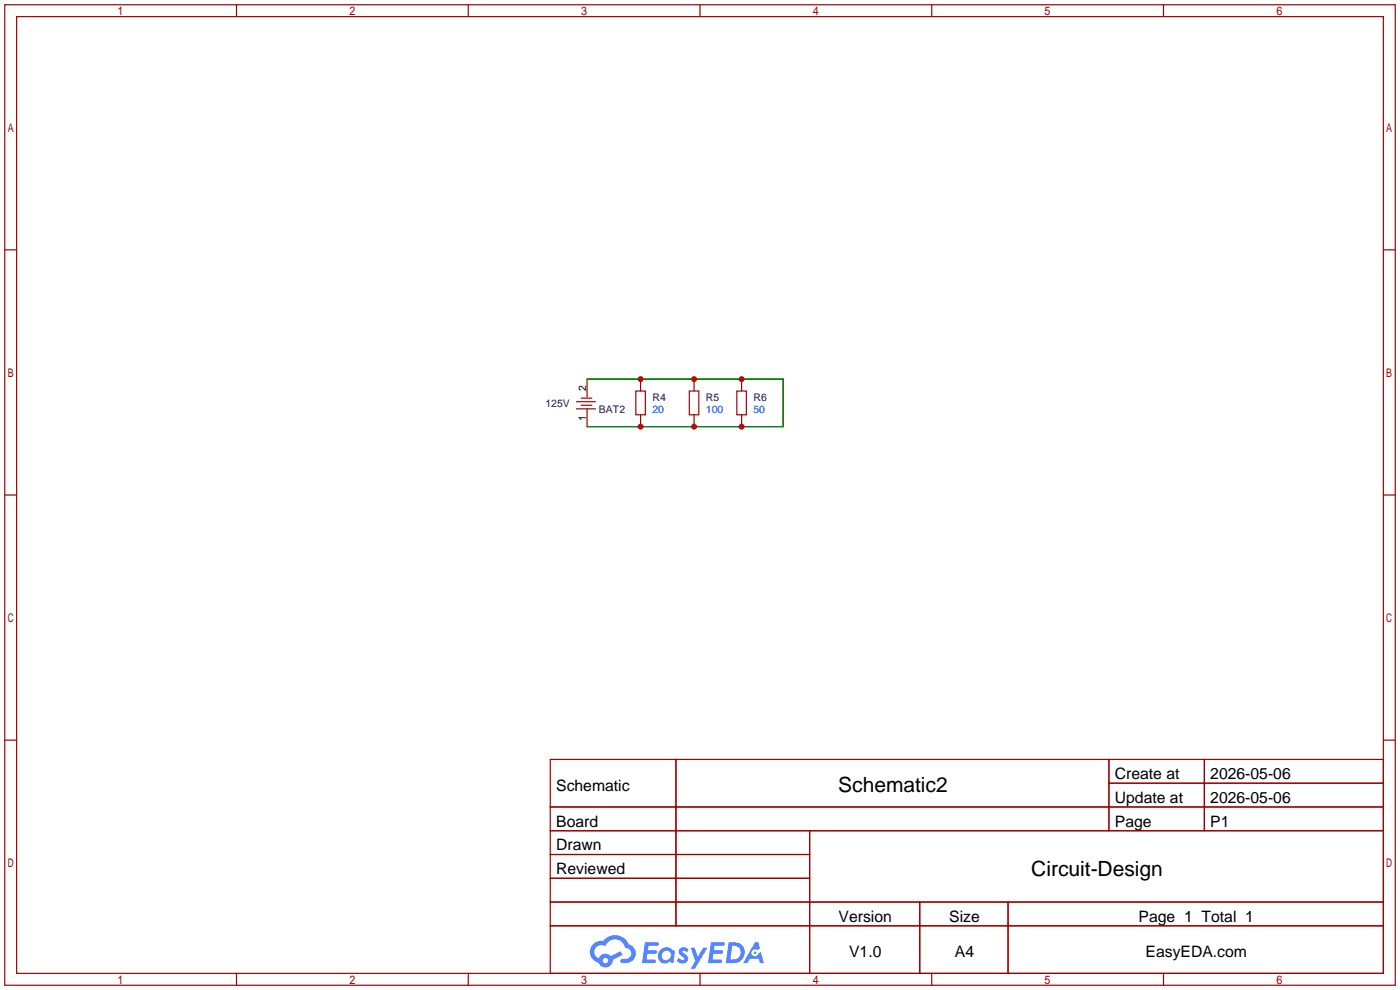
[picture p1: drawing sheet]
<svg xmlns="http://www.w3.org/2000/svg" width="299mm" height="212mm" viewBox="0 0 299 212" stroke-linecap="round" stroke-linejoin="round" font-family="sans-serif">
<g fill="none" stroke="#a10000" stroke-width=".25">
<path d="M1 1h297.2v209.6h-297.2zM3.6 3.6h292.1v204.4h-292.1zM50.5 1v2.6M100.1 1v2.6M149.6 1v2.6M199.1 1v2.6M248.7 1v2.6M1 53.4h2.6M295.7 53.4h2.5M1 105.8h2.6M295.7 105.8h2.5M1 158.2h2.6"/>
<path d="M295.7 158.2h2.5M117.6 162.3h178.1v45.7h-178.1zM117.6 172.5h178.1M117.6 177.5h178.1M144.5 162.3v35.6M173 177.5v30.5M237 162.3v15.2M237 167.4h58.7M257.4 162.3v15.2M117.6 182.6h55.4M117.6 192.8h178.1M117.6 187.7h55.4"/>
<path d="M117.6 197.9h178.1M196.6 192.8v15.2M215.4 192.8v15.2M50.5 208v2.6M100.1 208v2.6M149.6 208v2.6M199.1 208v2.6M248.7 208v2.6"/>
</g>
<g fill="#5487ff">
<path d="M145.3 202.7a1.3 1.3 0 0 1 1.9 .3l-.4 .6a.54 .54 0 0 0-.9-.2l.1 .2a1.34 1.34 0 0 1 .9 1.8 1.47 1.47 0 0 1-2.3-.1l.5-.6 .8 .5a.31 .31 0 0 0 .4-.3 .31 .31 0 0 0-.3-.4 1.12 1.12 0 0 1-.7-1.8z"/>
<path d="M147.6 202.5h.9l.6 2 1.2-2h.9l-2.7 4.6h-.9l1-1.7z"/>
<path d="M137.8 201.4h1.7a1.31 1.31 0 0 1 1.2 .2 .4 .4 0 0 1-.3 .5l-1.8 .1-.1 .9h1.6a.4 .4 0 0 1 .4 .4 .4 .4 0 0 1-.5 .4h-1.6l-.2 1.2h1.4a.46 .46 0 0 1 .5 0 .46 .46 0 0 1 .1 .5l-.4 .2h-2.6z"/>
<path d="M151.9 201.4h1.7a1.32 1.32 0 0 1 1.2 .2 .39 .39 0 0 1-.3 .5l-1.8 .1-.1 .9h1.6a.4 .4 0 0 1 .4 .4 .4 .4 0 0 1-.4 .4h-1.7l-.2 1.2h1.4a.46 .46 0 0 1 .5 0 .46 .46 0 0 1 .1 .5l-.4 .2h-2.6z"/>
<path d="M161.3 201.4h.8l.3 1.3-.6 .4a.75 .75 0 0 0-1.1 .3 .75 .75 0 0 0 .5 1 .75 .75 0 0 0 .9-.7l.5-.2 .6 2.3h-.8l-.3-.9h-1.8l-.5 .9h-1z"/>
<path d="M155.7 201.4l-.6 4.4h1.5a2.27 2.27 0 0 0 2.6-2.2 2.27 2.27 0 0 0-2.7-2.2zM156.5 202.1a1.5 1.5 0 0 1 1.8 1.6 1.5 1.5 0 0 1-1.9 1.4h-.3z"/>
<path d="M141.2 203a1.6 1.6 0 0 0-.3 2.3 1.6 1.6 0 0 0 2.3 .2l.7 .3 .3-2.4-.1-.3-.5-.1a1.58 1.58 0 0 0-2.4 0zM141.8 203.5a.98 .98 0 0 1 1.6 .4 .98 .98 0 0 1-1.1 1.3 .94 .94 0 0 1-.9-.7 .94 .94 0 0 1 .4-1z"/>
<path d="M126.8 201.8a2.37 2.37 0 0 0 1.1 4 1.54 1.54 0 0 0 1.8 1 1.54 1.54 0 0 0 1.2-1.6l2.2-1.1-.5-.8-2 1a1.57 1.57 0 0 0-2.7 .5 1.5 1.5 0 0 1-.7-2.1 1.5 1.5 0 0 1 2.2-.5 2.23 2.23 0 0 1 2.3-1.4 2.23 2.23 0 0 1 2 1.8 1.16 1.16 0 0 1 1.2 1.1 1.16 1.16 0 0 1-1.1 1.2h-.7a.47 .47 0 0 0-.5 .4 .47 .47 0 0 0 .4 .5 2.17 2.17 0 0 0 2.5-.9 2.17 2.17 0 0 0-.3-2.7l-.8-.4a3.2 3.2 0 0 0-5.5-.7l-1.1 .1zM128.8 205.3a.6 .6 0 0 1 1.2 0 .6 .6 0 0 1-1.2 0z"/>
<circle cx="161.4" cy="203.6" r=".28"/>
</g>
<g fill="none" stroke="#a10000" stroke-width=".25">
<path d="M123.2 85.9h4.1M123.2 87.4h4.1M124.2 85.1h2.3M124.2 86.6h2.3M125.5 81v3.8M125.5 87.4v3.8M135.9 83.6h2v5h-2zM136.9 81v2.6M136.9 88.6v2.6M147.3 83.6h2.1v5h-2.1zM148.3 81v2.6M148.3 88.6v2.6"/>
<path d="M157.5 83.6h2v5h-2zM158.5 81v2.6M158.5 88.6v2.6"/>
</g>
<path d="M125.5 81h41.9v10.2h-41.9" fill="none" stroke="#008700" stroke-width=".25"/>
<g fill="#c00">
<circle cx="136.9" cy="91.2" r=".63"/>
<circle cx="148.3" cy="91.2" r=".63"/>
<circle cx="158.5" cy="91.2" r=".63"/>
<circle cx="158.5" cy="81" r=".63"/>
<circle cx="148.3" cy="81" r=".63"/>
<circle cx="136.9" cy="81" r=".63"/>
</g>
<g font-size="4.5">
<text x="179.2" y="169.4">Schematic2</text>
<text x="220.4" y="187.1">Circuit-Design</text>
</g>
<g font-size="3.4">
<text x="238.3" y="166.5">Create at</text>
<text x="258.7" y="166.5">2026-05-06</text>
<text x="118.9" y="169">Schematic</text>
<text x="238.3" y="171.6">Update at</text>
<text x="258.7" y="171.6">2026-05-06</text>
<text x="118.9" y="176.6">Board</text>
<text x="238.3" y="176.6">Page</text>
<text x="258.7" y="176.6">P1</text>
<text x="118.9" y="181.7">Drawn</text>
<text x="118.9" y="186.8">Reviewed</text>
<text x="179.2" y="197">Version</text>
<text x="202.9" y="197">Size</text>
<text x="243.3" y="197">Page 1 Total 1</text>
<text x="181.5" y="204.6">V1.0</text>
<text x="204.1" y="204.6">A4</text>
<text x="244.8" y="204.6">EasyEDA.com</text>
</g>
<g font-size="2.2">
<text x="125.3" y="83.6" transform="rotate(-90 125.3 83.6)">2</text>
<text x="125.3" y="89.9" transform="rotate(-90 125.3 89.9)">1</text>
</g>
<g font-size="2.2" fill="#000080">
<text x="116.6" y="86.9">125V</text>
<text x="128" y="88.2">BAT2</text>
<text x="139.4" y="85.7">R4</text>
<text x="150.9" y="85.7">R5</text>
<text x="161" y="85.7">R6</text>
</g>
<g font-size="2.2" fill="#00f">
<text x="139.4" y="88.2">20</text>
<text x="150.9" y="88.2">100</text>
<text x="161" y="88.2">50</text>
</g>
</svg>
